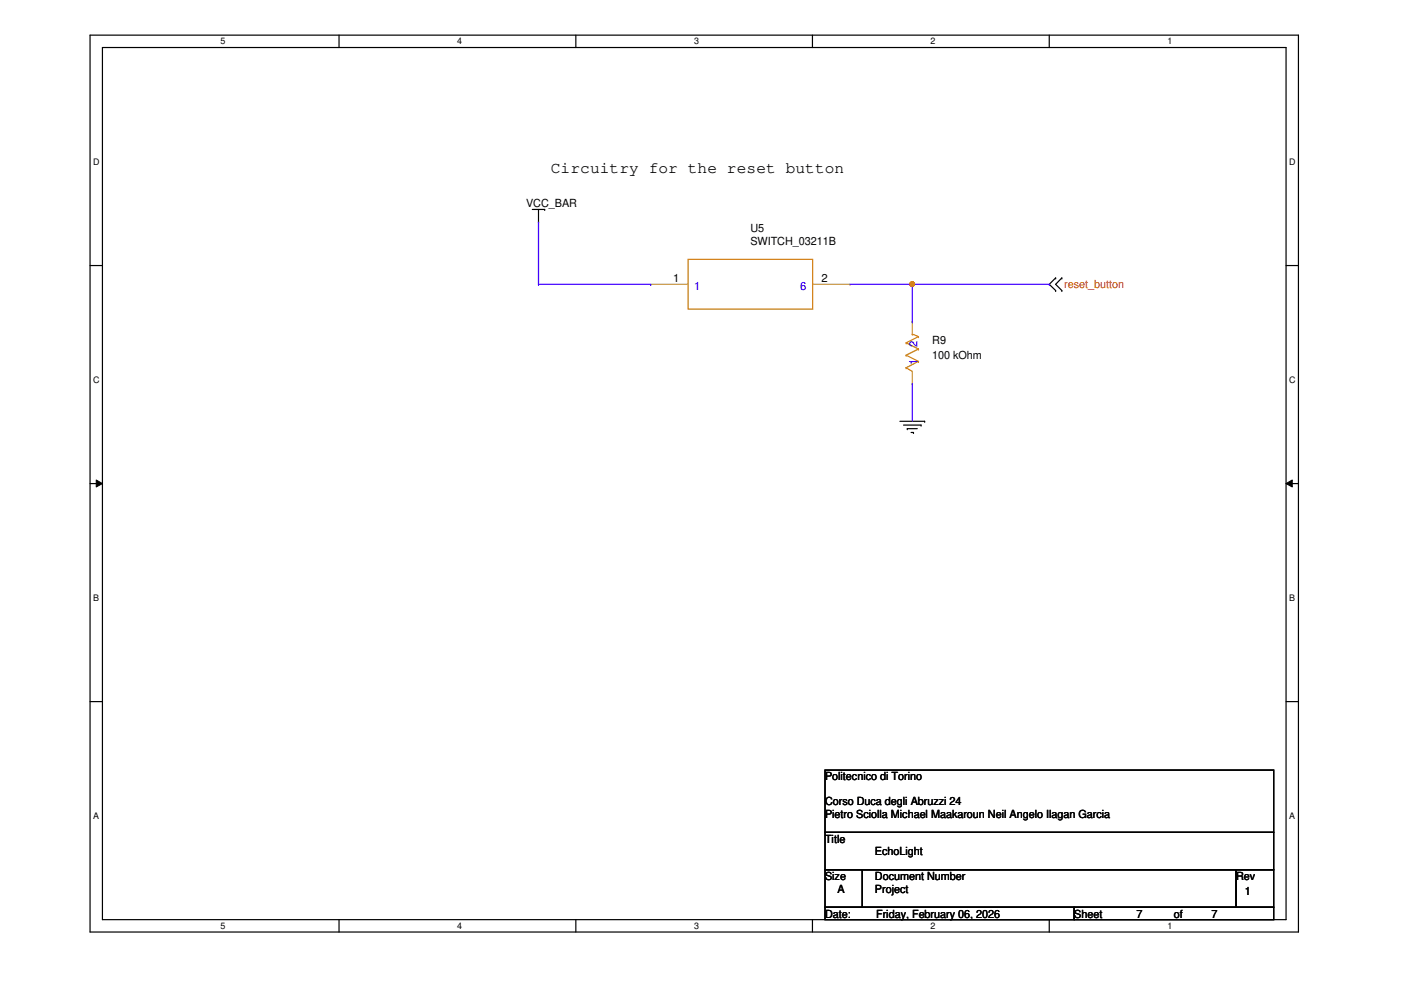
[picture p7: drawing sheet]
<svg xmlns="http://www.w3.org/2000/svg" width="297mm" height="210mm" viewBox="0 0 297 210" stroke-linecap="round" stroke-linejoin="round" font-family="sans-serif">
<path d="M19.1 7.5h256.2v190.1h-256.2zM21.7 10.1h251v184.9h-251z" fill="none" stroke="#000" stroke-width=".25"/>
<g fill="#fff">
<path d="M46.8 7.7h1v2.1h-1z"/>
<path d="M46.8 195.2h1v2.2h-1z"/>
</g>
<path d="M71.9 7.5v2.6M71.9 195v2.6" fill="none" stroke="#000" stroke-width=".25"/>
<g fill="#fff">
<path d="M96.9 7.7h1.1v2.1h-1.1z"/>
<path d="M96.9 195.2h1.1v2.2h-1.1z"/>
</g>
<path d="M122.1 7.5v2.6M122.1 195v2.6" fill="none" stroke="#000" stroke-width=".25"/>
<g fill="#fff">
<path d="M147.2 7.7h1v2.1h-1z"/>
<path d="M147.2 195.2h1v2.2h-1z"/>
</g>
<path d="M172.3 7.5v2.6M172.3 195v2.6" fill="none" stroke="#000" stroke-width=".25"/>
<g fill="#fff">
<path d="M197.3 7.7h1v2.1h-1z"/>
<path d="M197.3 195.2h1v2.2h-1z"/>
</g>
<path d="M222.5 7.5v2.6M222.5 195v2.6" fill="none" stroke="#000" stroke-width=".25"/>
<g fill="#fff">
<path d="M247.5 7.7h1v2.1h-1z"/>
<path d="M247.5 195.2h1v2.2h-1z"/>
<path d="M19.8 33.2h1.3v2.1h-1.3z"/>
<path d="M273.3 33.2h1.4v2.1h-1.4z"/>
<path d="M19.8 79.4h1.3v2.1h-1.3z"/>
<path d="M273.3 79.4h1.4v2.1h-1.4z"/>
</g>
<path d="M19.1 56.3h2.6M272.7 56.3h2.6" fill="none" stroke="#000" stroke-width=".25"/>
<g fill="#fff">
<path d="M19.8 125.6h1.2v2.2h-1.2z"/>
<path d="M273.3 125.6h1.3v2.2h-1.3z"/>
</g>
<path d="M19.1 102.5h2.6M272.7 102.5h2.6" fill="none" stroke="#000" stroke-width=".25"/>
<path d="M20.4 101.8l1.3 .7-1.3 .8zM272.7 102.5l1.3-.7v1.5z" fill="#000"/>
<path d="M20.4 101.8l1.3 .7-1.3 .8zM272.7 102.5l1.3-.7v1.5z" fill="none" stroke="#000" stroke-width=".21"/>
<g fill="#fff">
<path d="M19.8 171.9h1.2v2.1h-1.2z"/>
<path d="M273.3 171.9h1.3v2.1h-1.3z"/>
</g>
<g fill="none" stroke="#000" stroke-width=".25">
<path d="M112.9 44.4h2.6M114.2 47.1h.1M114.2 44.4v2.7M115.5 44.4h.1M223.8 58.9h.1M223.8 58.9l-1.3 1.4 1.3 1.3M225.1 58.9h.1M225.1 58.9l-1.3 1.4 1.3 1.3M223.8 61.6h.1M225.1 61.6h.1M190.8 89.3h5.2M191.6 90.1h3.7"/>
<path d="M192.4 90.9h.1M192.4 90.9h2.1M193.2 91.7h.5M193.7 91.7h.1M195.3 90.1h.1M196 89.3h.1M19.1 148.8h2.6M272.7 148.8h2.6M174.9 163.3h95.1v13.2h-95.1zM174.9 176.5h95.1v7.9h-95.1zM174.9 184.4h7.9v8h-7.9zM174.9 192.4h52.9v2.6h-52.9z"/>
<path d="M182.8 184.4h79.3v8h-79.3zM227.8 192.4h42.2v2.6h-42.2zM262.1 184.4h7.9v8h-7.9z"/>
</g>
<g fill="none" stroke="#cc8006" stroke-width=".25">
<path d="M145.9 55h26.4v10.5h-26.4zM192.1 75.3h.1M192.1 72.7h.1M192.1 78h.1M192.1 75.3l2.6 1.3M192.1 72.7l2.6 1.3M192.1 78l1.3 .7M193.4 70.8h.1M193.4 70.8l1.3 .6M194.7 76.6h.1M194.7 74h.1M194.7 71.4h.1"/>
<path d="M194.7 76.6l-2.6 1.4M194.7 74l-2.6 1.3M194.7 71.4l-2.6 1.3"/>
</g>
<path d="M138 60.3h.1M138 60.3h7.9M172.3 60.3h7.9M180.2 60.3h.1M193.4 68.2h.1M193.4 68.2v2.6M193.4 78.7v2.7M193.4 81.4h.1" fill="none" stroke="#a84" stroke-width=".25"/>
<path d="M114.2 47.1v13.2M114.2 60.3h.1M114.2 60.3h23.8M138 60.3h.1M180.2 60.3h42.3M193.4 60.3h.1M193.4 68.2h.1M193.4 60.3v7.9M222.5 60.3h.1M193.4 81.4h.1M193.4 81.4v7.9" fill="none" stroke="#4200ff" stroke-width=".25"/>
<circle cx="193.4" cy="60.2" r=".5" fill="#f00"/>
<circle cx="193.4" cy="60.2" r=".5" fill="none" stroke="#f00" stroke-width=".25"/>
<circle cx="193.4" cy="60.2" r=".5" fill="#f00"/>
<circle cx="193.4" cy="60.2" r=".5" fill="none" stroke="#f00" stroke-width=".25"/>
<text font-size="3.4" x="116.8" y="36.6">Circuitry for the reset button</text>
<g font-size="2.4">
<text x="111.5" y="44">VCC_BAR</text>
<text x="159.1" y="49.3">U5</text>
<text x="159.1" y="51.9">SWITCH_03211B</text>
<text x="142.7" y="59.7">1</text>
<text x="174.2" y="59.7">2</text>
<text x="197.7" y="76.2">100 kOhm</text>
<text x="197.7" y="73">R9</text>
<text x="174.9" y="165.5">Politecnico di Torino</text>
<text x="174.9" y="170.8">Corso Duca degli Abruzzi 24</text>
<text x="174.9" y="173.4">Pietro Sciolla Michael Maakaroun Neil Angelo Ilagan Garcia</text>
<text x="174.9" y="178.7">Title</text>
<text x="185.5" y="181.4">EchoLight</text>
<text x="174.9" y="186.6">Size</text>
<text x="177.6" y="189.3">A</text>
<text x="185.5" y="186.6">Document Number</text>
<text x="185.5" y="189.3">Project</text>
<text x="262.1" y="186.6">Rev</text>
<text x="263.9" y="189.8">1</text>
<text x="174.9" y="194.6">Date:</text>
<text x="185.8" y="194.6">Friday, February 06, 2026</text>
<text x="227.8" y="194.6">Sheet</text>
<text x="241" y="194.6">7</text>
<text x="248.9" y="194.6">of</text>
<text x="256.8" y="194.6">7</text>
</g>
<g font-size="2.4" fill="#00c">
<text x="147.2" y="61.4">1</text>
<text x="169.7" y="61.4">6</text>
<text x="194.5" y="77.4" transform="rotate(-90 194.5 77.4)">1</text>
<text x="194.5" y="73.5" transform="rotate(-90 194.5 73.5)">2</text>
</g>
<text font-size="2.4" fill="#f00" x="225.6" y="61.1">reset_button</text>
<g font-size="1.9">
<text x="46.8" y="9.4">5</text>
<text x="96.9" y="9.4">4</text>
<text x="147.2" y="9.4">3</text>
<text x="197.3" y="9.4">2</text>
<text x="247.5" y="9.4">1</text>
<text x="19.8" y="34.9">D</text>
<text x="273.3" y="34.9">D</text>
<text x="19.8" y="81.1">C</text>
<text x="273.3" y="81.1">C</text>
<text x="19.8" y="127.3">B</text>
<text x="273.3" y="127.3">B</text>
<text x="19.8" y="173.6">A</text>
<text x="273.3" y="173.6">A</text>
<text x="46.8" y="196.9">5</text>
<text x="96.9" y="196.9">4</text>
<text x="147.2" y="196.9">3</text>
<text x="197.3" y="196.9">2</text>
<text x="247.5" y="196.9">1</text>
</g>
</svg>
